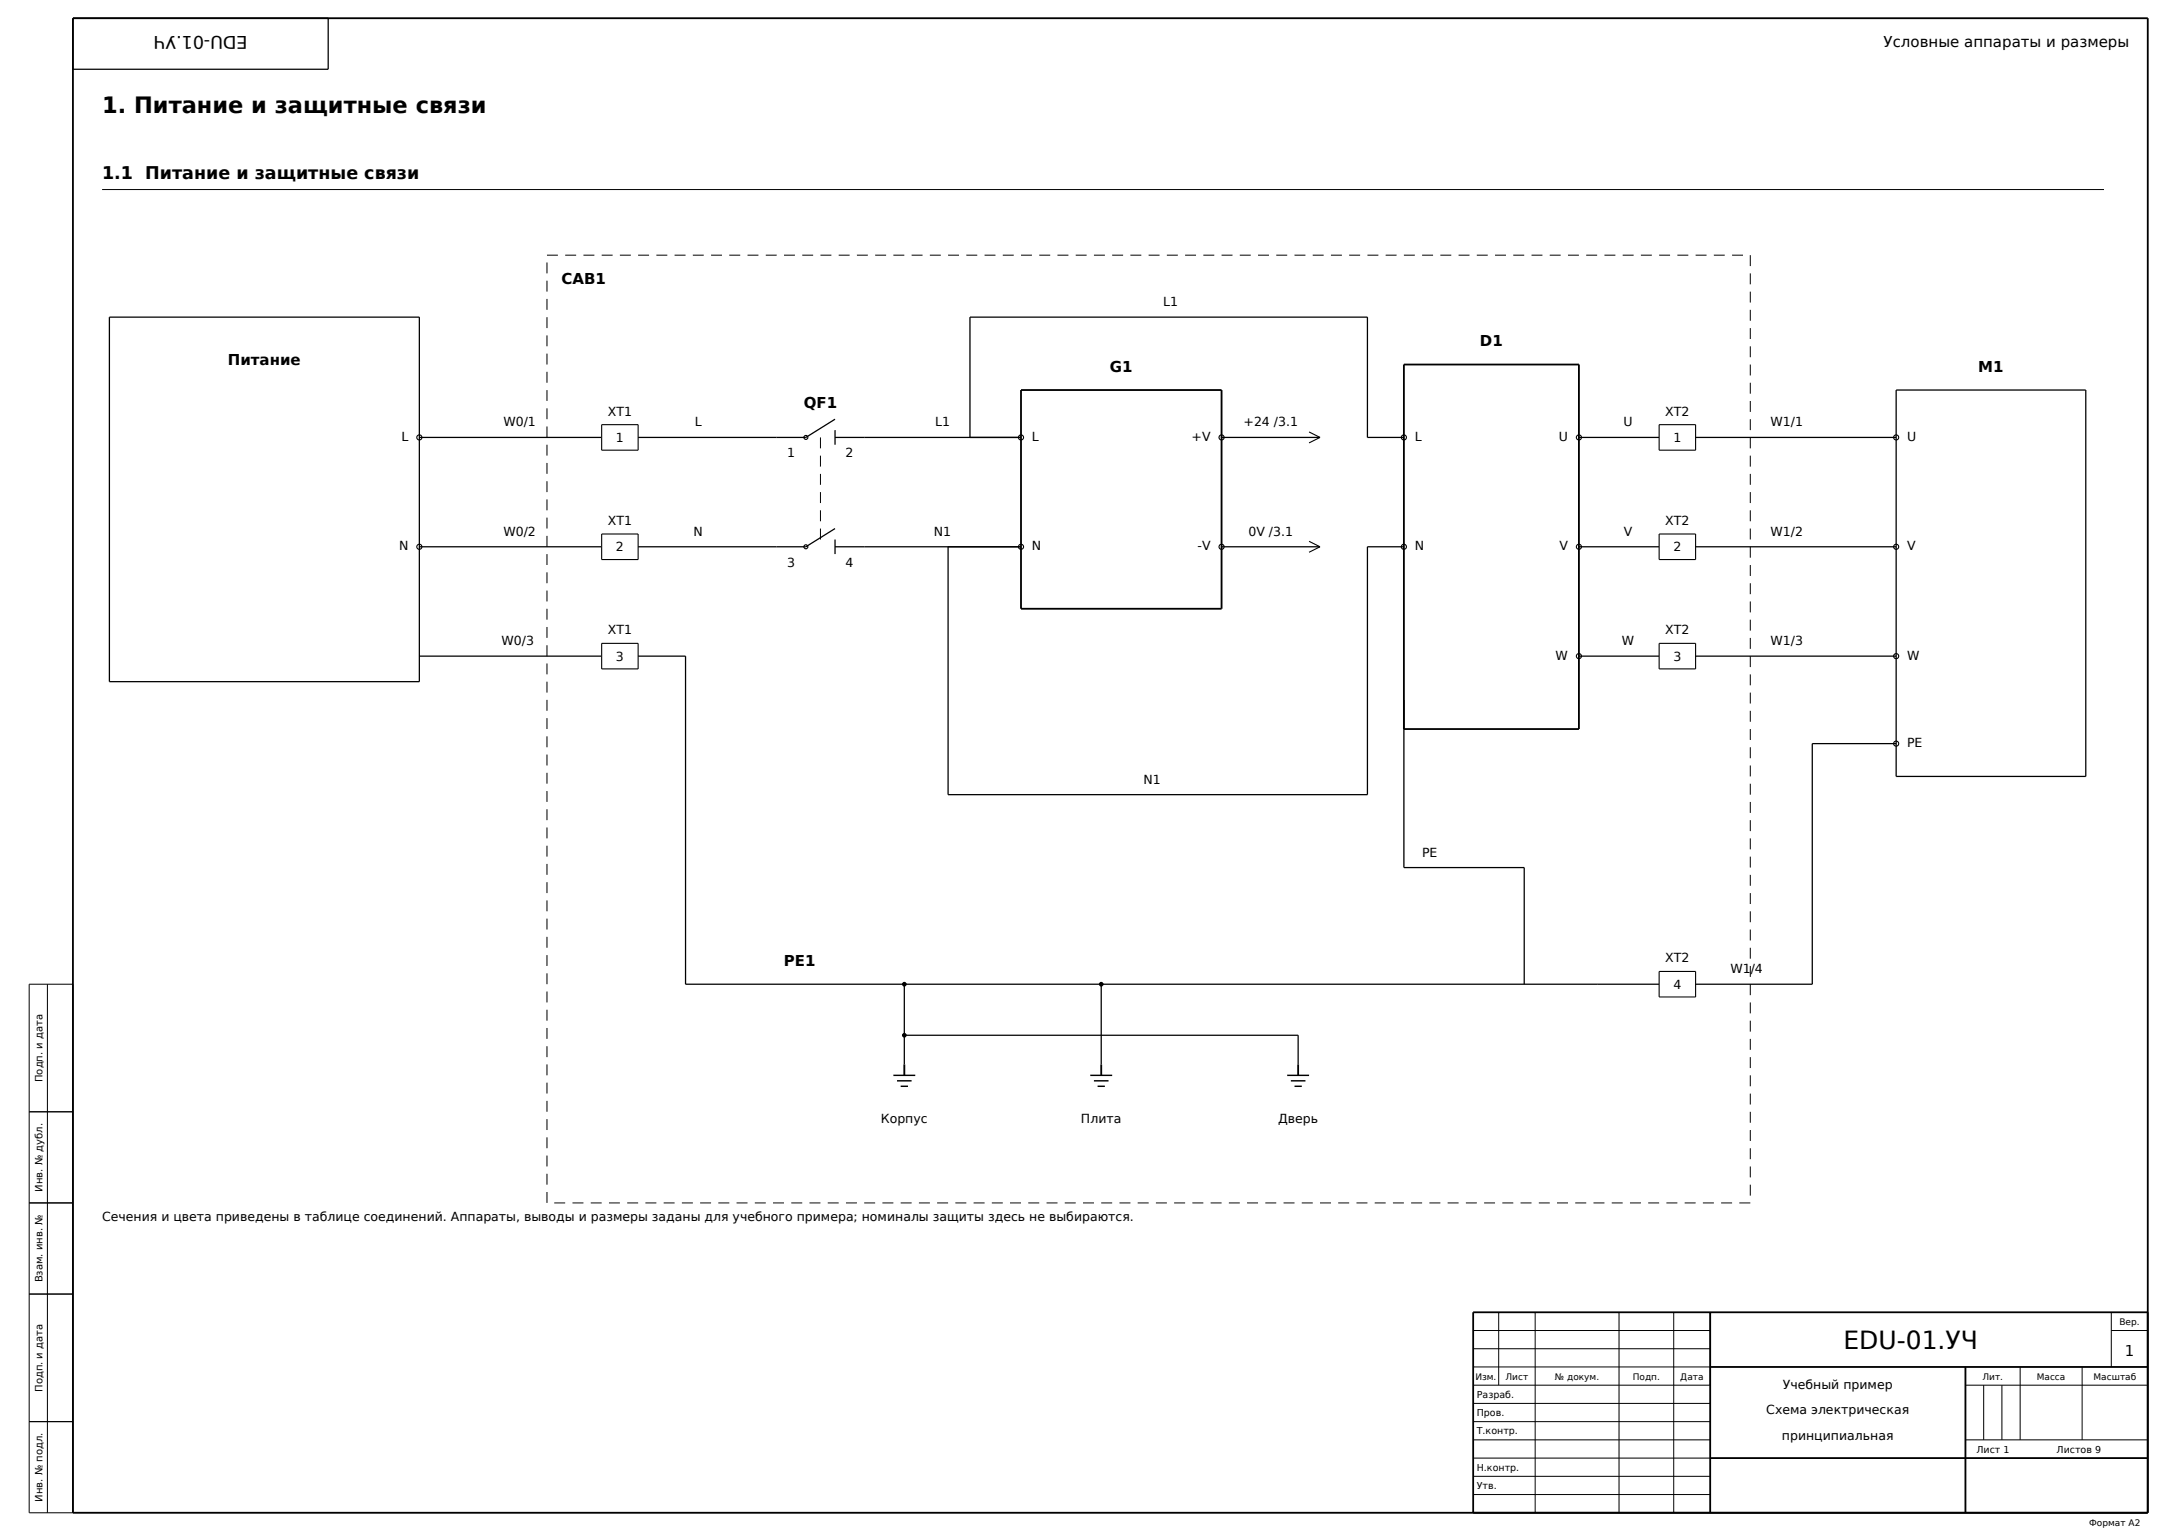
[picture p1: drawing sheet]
<svg xmlns="http://www.w3.org/2000/svg" width="594mm" height="420mm" viewBox="0 0 594 420" stroke-linecap="round" stroke-linejoin="round" font-family="sans-serif">
<path d="M20 5h569v410h-569zM469 360v55M589 360h-185v55M469 375h120M539 375v40M469 400h120" fill="none" stroke="#000" stroke-width=".5"/>
<path d="M20 5h70v14h-70zM30 87h85v100h-85zM115 120h55" fill="none" stroke="#000" stroke-width=".35"/>
<g fill="none" stroke="#000" stroke-width=".27">
<path d="M28 52h549M8 270h12v145h-12zM13 270v145M8 305h12M8 330h12M8 355h12M411 360v20M421 360v55M444 360v55M459 360v55M469 360v20h-65M579 360v15"/>
<path d="M404 365h65M404 370h65M404 375h65M539 380h50M544 380v15M549 380v15M554 375v20M571 375v20M579 365h10M8 390h12M404 390h65M404 395h65"/>
<path d="M404 385h65M404 400h65M539 395h50M404 405h65M404 410h65"/>
</g>
<path d="M150 70h330M480 70v260M150 330v-260M480 330h-330" fill="none" stroke="#000" stroke-width=".27" stroke-dasharray="3 2" stroke-linecap="butt"/>
<circle cx="115" cy="120" r=".7" fill="none" stroke="#000" stroke-width=".3"/>
<path d="M165 116.5h10v7h-10z" fill-rule="evenodd" fill="#fff"/>
<g fill="none" stroke="#000" stroke-width=".3">
<path d="M165 116.5h10v7h-10z"/>
<circle cx="221" cy="120" r=".55"/>
<circle cx="115" cy="150" r=".7"/>
</g>
<path d="M229 115l-8 5h-46M229 120h51M229 118v4M115 150h55" fill="none" stroke="#000" stroke-width=".35"/>
<path d="M165 146.5h10v7h-10z" fill-rule="evenodd" fill="#fff"/>
<g fill="none" stroke="#000" stroke-width=".3">
<path d="M359 118.5l3 1.5-3 1.5M165 146.5h10v7h-10zM359 148.5l3 1.5-3 1.5"/>
<circle cx="280" cy="120" r=".7"/>
<circle cx="335" cy="120" r=".7"/>
<circle cx="385" cy="120" r=".7"/>
<circle cx="433" cy="120" r=".7"/>
<circle cx="221" cy="150" r=".55"/>
<circle cx="280" cy="150" r=".7"/>
<circle cx="335" cy="150" r=".7"/>
<circle cx="385" cy="150" r=".7"/>
</g>
<path d="M280 120h-14v-33h109v33h10M335 120h27M433 120h27M520 107h52v106h-52zM229 145l-8 5h-46M229 150h51M229 148v4M260 150v68h115v-68h10M335 150h27" fill="none" stroke="#000" stroke-width=".35"/>
<path d="M385 100h48v100h-48zM280 107h55v60h-55z" fill="none" stroke="#000" stroke-width=".5"/>
<path d="M225 120v30" fill="none" stroke="#000" stroke-width=".27" stroke-dasharray="3 2" stroke-linecap="butt"/>
<path d="M455 116.5h10v7h-10z" fill-rule="evenodd" fill="#fff"/>
<g fill="none" stroke="#000" stroke-width=".3">
<path d="M455 116.5h10v7h-10z"/>
<circle cx="520" cy="120" r=".7"/>
<circle cx="433" cy="150" r=".7"/>
</g>
<path d="M465 120h55M433 150h27" fill="none" stroke="#000" stroke-width=".35"/>
<path d="M455 146.5h10v7h-10z" fill-rule="evenodd" fill="#fff"/>
<g fill="none" stroke="#000" stroke-width=".3">
<path d="M455 146.5h10v7h-10z"/>
<circle cx="520" cy="150" r=".7"/>
<circle cx="433" cy="180" r=".7"/>
</g>
<path d="M465 150h55M433 180h27" fill="none" stroke="#000" stroke-width=".35"/>
<path d="M455 176.5h10v7h-10z" fill-rule="evenodd" fill="#fff"/>
<g fill="none" stroke="#000" stroke-width=".3">
<path d="M455 176.5h10v7h-10z"/>
<circle cx="520" cy="180" r=".7"/>
</g>
<path d="M115 180h55M465 180h55" fill="none" stroke="#000" stroke-width=".35"/>
<path d="M165 176.5h10v7h-10z" fill-rule="evenodd" fill="#fff"/>
<path d="M165 176.5h10v7h-10z" fill="none" stroke="#000" stroke-width=".3"/>
<path d="M175 180h13v90h272M385 192v46h33v32M248 270v22M302 270v22M248 284h108v8" fill="none" stroke="#000" stroke-width=".35"/>
<g fill="#000">
<circle cx="248" cy="270" r=".65"/>
<circle cx="302" cy="270" r=".65"/>
<circle cx="248" cy="284" r=".65"/>
</g>
<path d="M248 292v3M302 292v3M356 292v3" fill="none" stroke="#000" stroke-width=".5"/>
<path d="M245 295h6M246 296.5h4M247 298h2M299 295h6M300 296.5h4M301 298h2M353 295h6M354 296.5h4M355 298h2" fill="none" stroke="#000" stroke-width=".4"/>
<path d="M455 266.5h10v7h-10z" fill-rule="evenodd" fill="#fff"/>
<g fill="none" stroke="#000" stroke-width=".3">
<path d="M455 266.5h10v7h-10z"/>
<circle cx="520" cy="204" r=".7"/>
</g>
<path d="M520 204h-23v66h-32" fill="none" stroke="#000" stroke-width=".35"/>
<text font-size="6.9" x="505.6" y="370">EDU-01.УЧ</text>
<text font-size="6.2" x="28" y="31">1. Питание и защитные связи</text>
<g font-size="4.8">
<text x="67.9" y="10" transform="rotate(-180 67.9 10)">EDU-01.УЧ</text>
<text x="28" y="49">1.1 Питание и защитные связи</text>
</g>
<g font-size="4.1">
<text x="516.6" y="13">Условные аппараты и размеры</text>
<text x="154" y="78">CAB1</text>
<text x="405.9" y="95">D1</text>
<text x="62.5" y="100">Питание</text>
<text x="304.4" y="102">G1</text>
<text x="542.5" y="102">M1</text>
<text x="220.4" y="112">QF1</text>
<text x="215" y="265">PE1</text>
<text x="582.7" y="372">1</text>
</g>
<g font-size="3.4">
<text x="319" y="84">L1</text>
<text x="166.7" y="114">XT1</text>
<text x="456.7" y="114">XT2</text>
<text x="138" y="117">W0/1</text>
<text x="190.5" y="117">L</text>
<text x="256.5" y="117">L1</text>
<text x="341" y="117">+24 /3.1</text>
<text x="445.2" y="117">U</text>
<text x="485.5" y="117">W1/1</text>
<text x="110.1" y="121">L</text>
<text x="168.9" y="121.2">1</text>
<text x="215.9" y="125.5">1</text>
<text x="231.9" y="125.5">2</text>
<text x="283" y="121">L</text>
<text x="326.8" y="121">+V</text>
<text x="388" y="121">L</text>
<text x="427.5" y="121">U</text>
<text x="458.9" y="121.2">1</text>
<text x="523" y="121">U</text>
<text x="166.7" y="144">XT1</text>
<text x="456.7" y="144">XT2</text>
<text x="138" y="147">W0/2</text>
<text x="190.2" y="147">N</text>
<text x="256.1" y="147">N1</text>
<text x="342.4" y="147">0V /3.1</text>
<text x="445.3" y="147">V</text>
<text x="485.5" y="147">W1/2</text>
<text x="109.4" y="151">N</text>
<text x="168.9" y="151.2">2</text>
<text x="215.9" y="155.5">3</text>
<text x="231.9" y="155.5">4</text>
<text x="283" y="151">N</text>
<text x="328.4" y="151">-V</text>
<text x="388" y="151">N</text>
<text x="427.7" y="151">V</text>
<text x="458.9" y="151.2">2</text>
<text x="523" y="151">V</text>
<text x="166.7" y="174">XT1</text>
<text x="456.7" y="174">XT2</text>
<text x="137.5" y="177">W0/3</text>
<text x="444.8" y="177">W</text>
<text x="485.5" y="177">W1/3</text>
<text x="168.9" y="181.2">3</text>
<text x="426.6" y="181">W</text>
<text x="458.9" y="181.2">3</text>
<text x="523" y="181">W</text>
<text x="523" y="205">PE</text>
<text x="313.6" y="215">N1</text>
<text x="390" y="235">PE</text>
<text x="456.7" y="264">XT2</text>
<text x="474.5" y="267">W1/4</text>
<text x="458.9" y="271.2">4</text>
<text x="241.6" y="308">Корпус</text>
<text x="296.5" y="308">Плита</text>
<text x="350.5" y="308">Дверь</text>
<text x="28" y="335">Сечения и цвета приведены в таблице соединений. Аппараты, выводы и размеры заданы для учебного примера; номиналы защиты здесь не выбираются.</text>
<text x="488.9" y="381">Учебный пример</text>
<text x="484.4" y="388">Схема электрическая</text>
<text x="488.7" y="395">принципиальная</text>
</g>
<g font-size="2.7">
<text x="11.7" y="296.8" transform="rotate(-90 11.7 296.8)">Подп. и дата</text>
<text x="11.7" y="326.9" transform="rotate(-90 11.7 326.9)">Инв. № дубл.</text>
<text x="11.7" y="351.8" transform="rotate(-90 11.7 351.8)">Взам. инв. №</text>
<text x="11.7" y="381.8" transform="rotate(-90 11.7 381.8)">Подп. и дата</text>
<text x="11.7" y="412" transform="rotate(-90 11.7 412)">Инв. № подл.</text>
</g>
<g font-size="2.6">
<text x="405" y="383.5">Разраб.</text>
<text x="405" y="388.5">Пров.</text>
<text x="405" y="393.5">Т.контр.</text>
<text x="542" y="398.6">Лист 1</text>
<text x="564" y="398.6">Листов 9</text>
<text x="405" y="403.5">Н.контр.</text>
<text x="405" y="408.5">Утв.</text>
</g>
<g font-size="2.5">
<text x="581.2" y="363.5">Вер.</text>
<text x="404.6" y="378.5">Изм.</text>
<text x="412.9" y="378.5">Лист</text>
<text x="426.4" y="378.5">№ докум.</text>
<text x="447.8" y="378.5">Подп.</text>
<text x="460.8" y="378.5">Дата</text>
<text x="543.7" y="378.5">Лит.</text>
<text x="558.6" y="378.5">Масса</text>
<text x="574.1" y="378.5">Масштаб</text>
<text x="572.9" y="418.5">Формат A2</text>
</g>
</svg>
